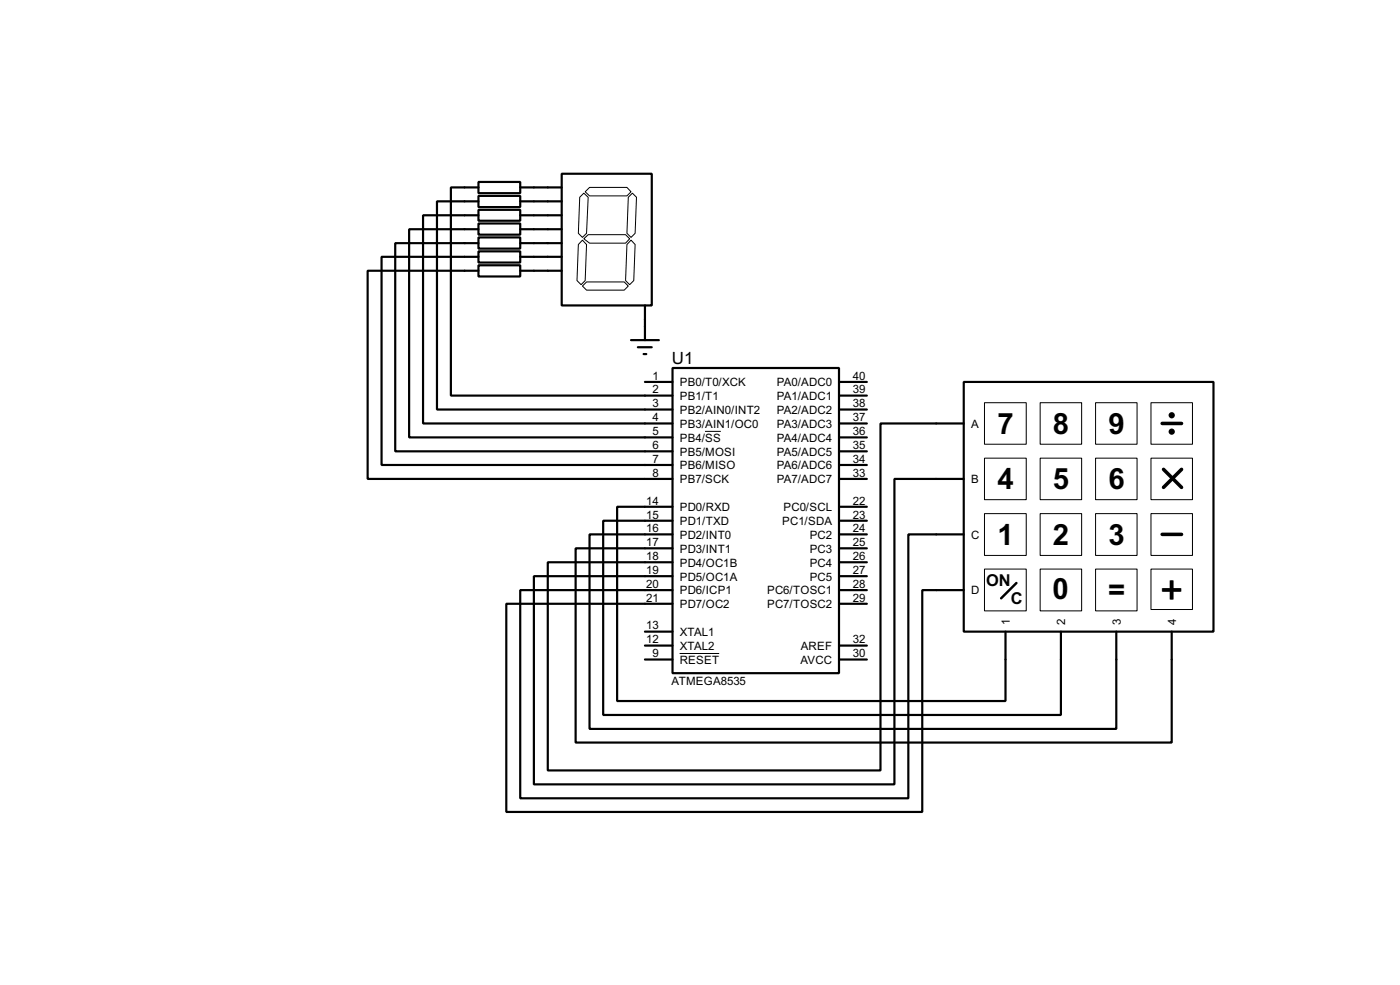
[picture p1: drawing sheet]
<svg xmlns="http://www.w3.org/2000/svg" width="256mm" height="180mm" viewBox="0 0 256 180" stroke-linecap="round" stroke-linejoin="round" font-family="sans-serif">
<g fill="none" stroke="#000" stroke-width=".4">
<path d="M87.7 33.3h7.6v2.1h-7.6zM87.7 35.9h7.6v2h-7.6zM87.7 38.4h7.6v2h-7.6zM87.7 39.4h-10.2v38.1h45.7M87.7 36.9h-7.6v38.1h43.1M87.7 34.3h-5.1v38.1h40.6M95.3 34.3h7.6M95.3 36.9h7.6M95.3 39.4h7.6M102.9 31.8h16.5v24.1h-16.5zM87.7 40.9h7.6v2.1h-7.6zM87.7 43.5h7.6v2h-7.6z"/>
<path d="M87.7 46h7.6v2.1h-7.6zM87.7 48.6h7.6v2h-7.6zM87.7 47h-17.8v38.1h53.3M87.7 44.5h-15.3v38.1h50.8M87.7 42h-12.7v38.1h48.2M87.7 49.6h-20.3v38.1h55.8M95.3 42h7.6M95.3 44.5h7.6M95.3 47h7.6M95.3 49.6h7.6M118.2 55.9v6.4M115.6 62.3h5.1"/>
<path d="M116.9 63.6h2.5M117.9 64.8h.5M118.2 69.9h5M123.2 67.4h30.5v55.8h-30.5zM153.7 77.5h5.1M153.7 75h5.1M153.7 72.4h5.1M153.7 69.9h5.1M176.6 69.9h45.7v45.7h-45.7zM176.6 77.5h-15.3v63.5h-60.9v-38.1h22.8M123.2 92.8h-10.1v35.5h71.1v-12.7M123.2 95.3h-12.7v35.6h83.9v-15.3"/>
<path d="M123.2 97.8h-15.2v35.6h96.5v-17.8M153.7 97.8h5.1M153.7 95.3h5.1M153.7 92.8h5.1M153.7 85.1h5.1M153.7 82.6h5.1M153.7 80.1h5.1M153.7 87.7h5.1M176.6 87.7h-12.7v55.9h-66.1v-38.1h25.4M176.6 97.8h-10.2v48.3h-71.1v-38.1h27.9M118.2 115.6h5M118.2 118.2h5"/>
<path d="M123.2 100.4h-17.7v35.5h109.2v-20.3M153.7 108h5.1M153.7 105.5h5.1M153.7 102.9h5.1M153.7 100.4h5.1M153.7 110.5h5.1M153.7 118.2h5.1M176.6 108h-7.6v40.6h-76.2v-38.1h30.4M118.2 120.7h5M153.7 120.7h5.1"/>
</g>
<g fill="none" stroke="#000" stroke-width=".18">
<path d="M106.2 36.1l.8-.7 .8 .7-.3 6.6-.8 .8-.7-.8zM107.2 35.1l.8-.8h6.9l.7 .8-.7 .8h-6.9zM115.1 36.1l.8-.7 .7 .7-.2 6.6-.8 .8-.7-.8zM106.7 52.4l.8-.8h6.9l.7 .8-.7 .7h-6.9zM106.7 44l.8 .8-.3 6.6-.7 .7-.8-.7 .3-6.6zM107 43.7l.8-.7h6.8l.8 .7-.8 .8h-6.6zM115.6 44l.8 .8-.3 6.6-.7 .7-.8-.7 .3-6.6zM129.2 79h2.9M180.4 73.7h7.6v7.6h-7.6zM190.6 73.7h7.6v7.6h-7.6zM200.7 73.7h7.6v7.6h-7.6zM210.9 73.7h7.6v7.6h-7.6z"/>
<path d="M180.4 83.9h7.6v7.6h-7.6zM180.4 94h7.6v7.7h-7.6zM190.6 83.9h7.6v7.6h-7.6zM190.6 94h7.6v7.7h-7.6zM200.7 83.9h7.6v7.6h-7.6zM200.7 94h7.6v7.7h-7.6zM210.9 83.9h7.6v7.6h-7.6zM210.9 94h7.6v7.7h-7.6zM124.5 119.6h7.3M180.4 104.2h7.6v7.6h-7.6zM190.6 104.2h7.6v7.6h-7.6zM200.7 104.2h7.6v7.6h-7.6z"/>
<path d="M210.9 104.2h7.6v7.4h-7.6z"/>
</g>
<g fill="none" stroke="#000" stroke-width=".65">
<path d="M212.9 77.5h3.6M212.9 97.8h3.6M213.2 85.9l3.3 3.3M216.5 85.9l-3.3 3.3"/>
<circle cx="214.7" cy="76" r=".25"/>
<circle cx="214.7" cy="79" r=".25"/>
</g>
<path d="M186.2 106.7l-2.8 2.8" fill="none" stroke="#000" stroke-width=".45"/>
<text font-size="8.2" x="212.6" y="110.6">+</text>
<g font-size="6">
<text x="182.7" y="79.4">7</text>
<text x="192.9" y="79.4">8</text>
<text x="203.1" y="79.4">9</text>
<text x="182.7" y="89.6">4</text>
<text x="192.9" y="89.6">5</text>
<text x="203.1" y="89.6">6</text>
<text x="182.7" y="99.7">1</text>
<text x="192.9" y="99.7">2</text>
<text x="203.1" y="99.7">3</text>
<text x="192.8" y="109.6">0</text>
<text x="203" y="109.9">=</text>
</g>
<text font-size="3.5" x="123.1" y="66.6">U1</text>
<g font-size="3.4">
<text x="180.7" y="107.3">ON</text>
<text x="185.2" y="110.6">C</text>
</g>
<g font-size="2.4">
<text x="119.6" y="72">2</text>
<text x="119.6" y="69.5">1</text>
<text x="124.5" y="70.7">PB0/T0/XCK</text>
<text x="142.3" y="70.7">PA0/ADC0</text>
<text x="156.3" y="72">39</text>
<text x="156.3" y="69.5">40</text>
<text x="119.6" y="77.1">4</text>
<text x="119.6" y="74.6">3</text>
<text x="124.5" y="75.8">PB2/AIN0/INT2</text>
<text x="124.5" y="73.2">PB1/T1</text>
<text x="142.3" y="75.8">PA2/ADC2</text>
<text x="142.3" y="73.2">PA1/ADC1</text>
<text x="156.3" y="77.1">37</text>
<text x="156.3" y="74.6">38</text>
<text x="119.6" y="82.2">6</text>
<text x="119.6" y="79.7">5</text>
<text x="124.5" y="83.4">PB5/MOSI</text>
<text x="124.5" y="80.8">PB4/SS</text>
<text x="124.5" y="78.3">PB3/AIN1/OC0</text>
<text x="142.3" y="83.4">PA5/ADC5</text>
<text x="142.3" y="80.8">PA4/ADC4</text>
<text x="142.3" y="78.3">PA3/ADC3</text>
<text x="156.3" y="82.2">35</text>
<text x="156.3" y="79.7">36</text>
<text x="177.9" y="78.3">A</text>
<text x="119.6" y="84.7">7</text>
<text x="119.6" y="87.3">8</text>
<text x="124.5" y="85.9">PB6/MISO</text>
<text x="124.5" y="88.5">PB7/SCK</text>
<text x="142.3" y="85.9">PA6/ADC6</text>
<text x="142.3" y="88.5">PA7/ADC7</text>
<text x="156.3" y="84.7">34</text>
<text x="156.3" y="87.3">33</text>
<text x="177.9" y="88.5">B</text>
<text x="118.4" y="94.9">15</text>
<text x="118.4" y="92.4">14</text>
<text x="124.5" y="93.6">PD0/RXD</text>
<text x="143.5" y="93.6">PC0/SCL</text>
<text x="156.3" y="94.9">23</text>
<text x="156.3" y="92.4">22</text>
<text x="118.4" y="100">17</text>
<text x="118.4" y="97.4">16</text>
<text x="124.5" y="101.2">PD3/INT1</text>
<text x="124.5" y="98.6">PD2/INT0</text>
<text x="124.5" y="96.1">PD1/TXD</text>
<text x="143.3" y="96.1">PC1/SDA</text>
<text x="148.3" y="101.2">PC3</text>
<text x="148.3" y="98.6">PC2</text>
<text x="156.3" y="100">25</text>
<text x="156.3" y="97.4">24</text>
<text x="177.9" y="98.6">C</text>
<text x="118.4" y="107.6">20</text>
<text x="118.4" y="105.1">19</text>
<text x="118.4" y="102.5">18</text>
<text x="124.5" y="106.3">PD5/OC1A</text>
<text x="124.5" y="103.7">PD4/OC1B</text>
<text x="148.3" y="106.3">PC5</text>
<text x="148.3" y="103.7">PC4</text>
<text x="156.3" y="107.6">28</text>
<text x="156.3" y="105.1">27</text>
<text x="156.3" y="102.5">26</text>
<text x="118.4" y="110.1">21</text>
<text x="124.5" y="108.8">PD6/ICP1</text>
<text x="124.5" y="111.3">PD7/OC2</text>
<text x="140.5" y="108.8">PC6/TOSC1</text>
<text x="140.5" y="111.3">PC7/TOSC2</text>
<text x="156.3" y="110.1">29</text>
<text x="177.9" y="108.8">D</text>
<text x="118.4" y="115.2">13</text>
<text x="118.4" y="117.8">12</text>
<text x="124.5" y="116.4">XTAL1</text>
<text x="124.5" y="119">XTAL2</text>
<text x="146.7" y="119">AREF</text>
<text x="156.3" y="117.8">32</text>
<text x="185" y="114.3" transform="rotate(-90 185 114.3)">1</text>
<text x="195.2" y="114.3" transform="rotate(-90 195.2 114.3)">2</text>
<text x="205.3" y="114.4" transform="rotate(-90 205.3 114.4)">3</text>
<text x="215.5" y="114.4" transform="rotate(-90 215.5 114.4)">4</text>
<text x="119.6" y="120.3">9</text>
<text x="123" y="125.4">ATMEGA8535</text>
<text x="124.5" y="121.5">RESET</text>
<text x="146.6" y="121.5">AVCC</text>
<text x="156.3" y="120.3">30</text>
</g>
</svg>
